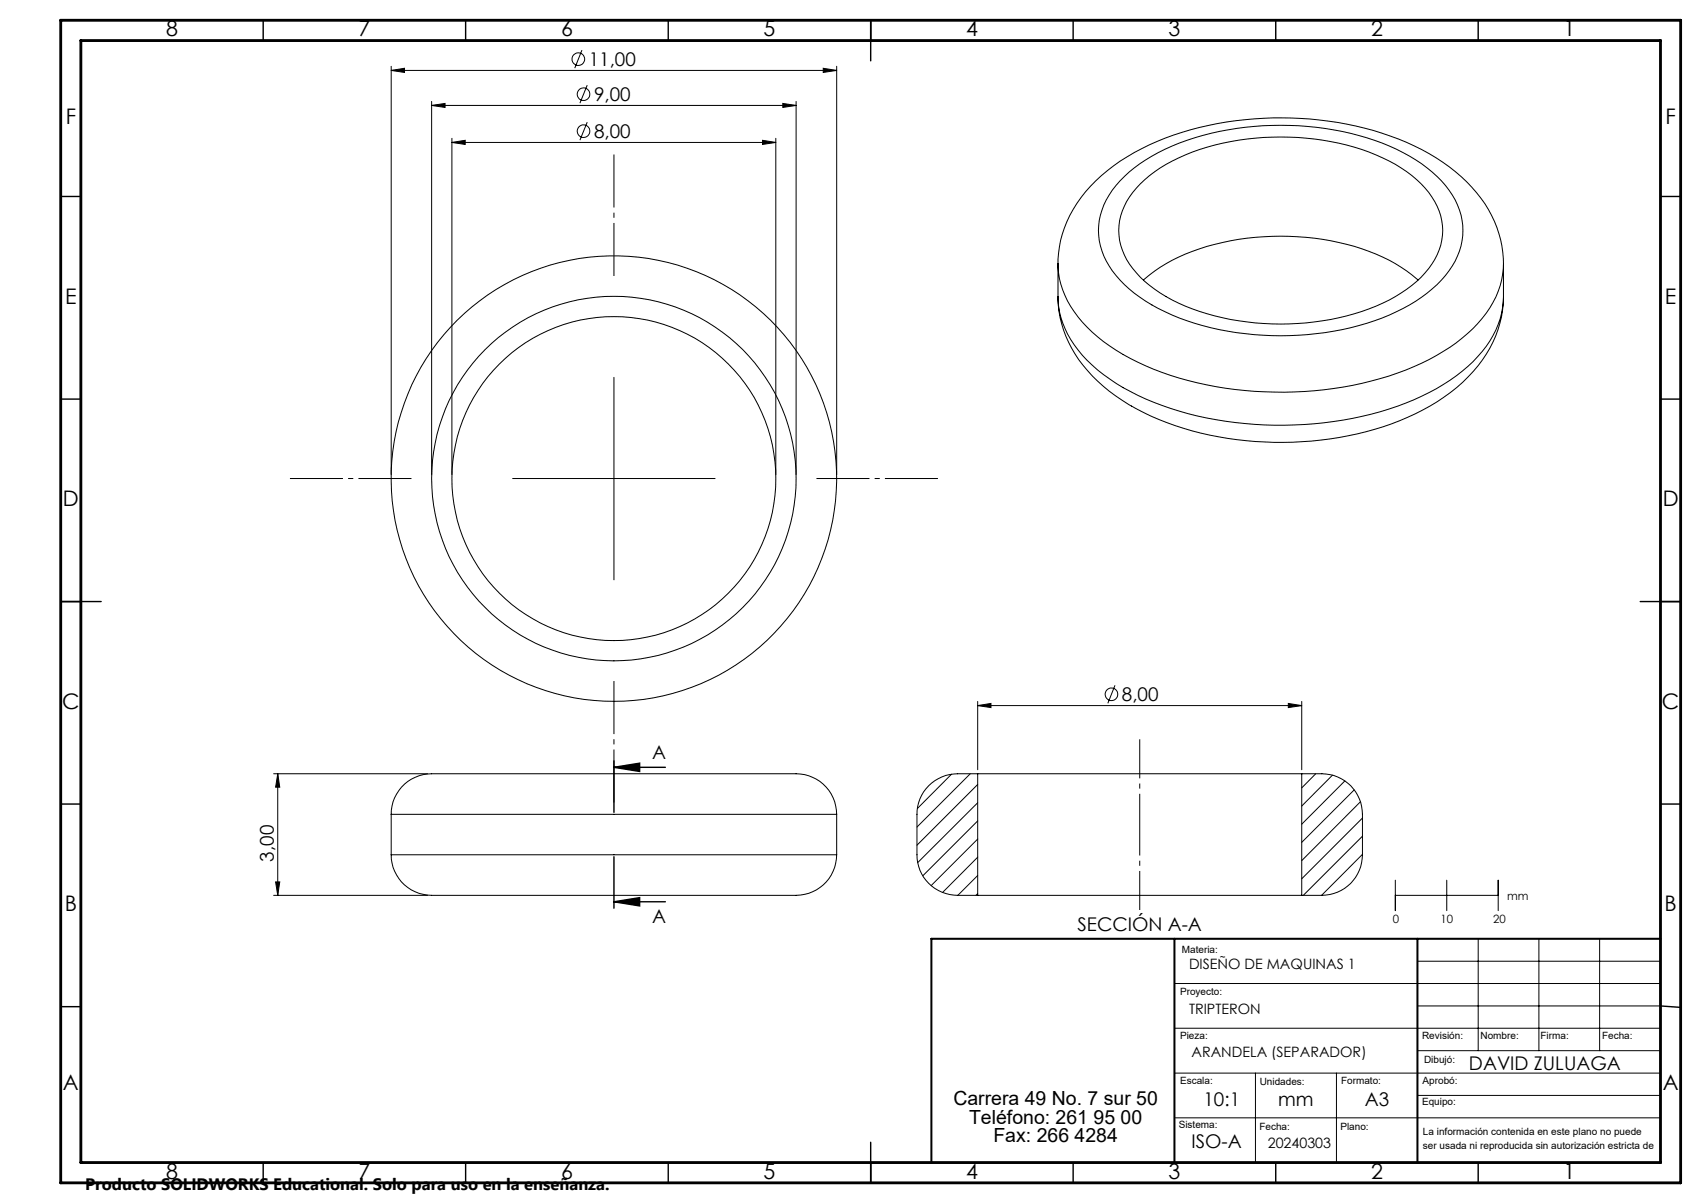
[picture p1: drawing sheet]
<svg xmlns="http://www.w3.org/2000/svg" width="420mm" height="297mm" viewBox="0 0 420 297" stroke-linecap="round" stroke-linejoin="round" font-family="sans-serif">
<g fill="none" stroke="#000" stroke-width=".25">
<path d="M96.6 17.4l3.3-.5v1zM96.6 16.4v100.8M96.6 17.4h110M143.7 12.4l-1.8 4.4M203.3 16.9l3.3 .5-3.3 .5zM206.6 16.4v100.8M106.6 26l3.3-.5v1zM106.6 25v92.2M106.6 26h90M111.6 35.2l3.3-.6v1.1zM111.6 34.1v83.1M111.6 35.2h80"/>
<path d="M145 21l-1.8 4.5M145 30.2l-1.8 4.4M188.3 34.6l3.3 .6-3.3 .5zM191.6 34.1v83.1M193.3 25.5l3.3 .5-3.3 .5zM196.6 25v92.2M276.5 44.7a45 45 0 0 1 22.5-11.8 72.7 72.7 0 0 1 45.8 3.9 31.1 31.1 0 0 1 14.5 12.6 16.2 16.2 0 0 1-2.4 18.6 38.9 38.9 0 0 1-17.5 11.2 73.4 73.4 0 0 1-50-1.4 32.4 32.4 0 0 1-16.2-13.4 16.2 16.2 0 0 1 2.4-18.6zM281.6 45.4a41.1 41.1 0 0 1 20.3-10.1 65.2 65.2 0 0 1 37.8 2.9 28.8 28.8 0 0 1 14.6 11.6 14.5 14.5 0 0 1-2.4 17.6 36.8 36.8 0 0 1-17.5 10.1 64.9 64.9 0 0 1-43.4-2.6 26.6 26.6 0 0 1-13.4-12 14.5 14.5 0 0 1 3-16.5zM261.2 65a28.8 28.8 0 0 1 10.8-21.6 59.4 59.4 0 0 1 28.6-12.9 83.1 83.1 0 0 1 46.7 4.6 42.5 42.5 0 0 1 20.2 16.6 27.1 27.1 0 0 1 3.7 13.3M261.2 73.2a28.3 28.3 0 0 0 9.8 20.9 57.6 57.6 0 0 0 27.7 13.3 82.7 82.7 0 0 0 48.8-4.4 41.4 41.4 0 0 0 20.4-17.1 26.7 26.7 0 0 0 3.3-12.7M261.2 73.2a23.1 23.1 0 0 0 8.5 17 58 58 0 0 0 25.9 12.5 90.3 90.3 0 0 0 53.5-4 41.6 41.6 0 0 0 18.8-14.5 20.2 20.2 0 0 0 3.3-11M261.2 65.1v8.1"/>
<path d="M282.3 69.1a43.7 43.7 0 0 1 21.5-9.7 63.3 63.3 0 0 1 39.2 4.8l4.3 2.7 2.8 2.2M371.2 65a22.5 22.5 0 0 1-7.5 16.1 55.1 55.1 0 0 1-25.2 13 90.7 90.7 0 0 1-53.7-2.9 45.1 45.1 0 0 1-18.6-12.9 21.2 21.2 0 0 1-5-13.2M371.2 65.1v8.1M151.6 93.2v50M126.6 118.1h50M241.4 174.2l3.3-.5v1zM241.4 173.2v16.8M241.4 174.2h80M275.3 169.2l-1.8 4.4M318.1 173.7l3.3 .5-3.3 .5zM321.4 173.2v16.8M67.6 191h38"/>
<path d="M68.6 191v30M68.6 191l.5 3.3h-1zM234.9 191.1l-8.4 8.5M239.6 191l-13.2 13.2M241.4 191h-5a10 10 0 0 0-10 10v10a10 10 0 0 0 10 10h5M241.4 191h80M241.4 191v30M241.4 193.7l-15 15M241.4 198.2l-14.8 14.8M321.4 191h5a10 10 0 0 1 10 10v10a10 10 0 0 1-10 10h-5M321.4 191v30M324.9 191l-3.5 3.5"/>
<path d="M329 191.4l-7.6 7.6M332.1 192.8l-10.7 10.7M334.4 195l-13 13M335.9 197.9l-14.5 14.6M68.1 217.7h1l-.5 3.3zM96.6 211a10.1 10.1 0 0 0 11.3 10h78.5a100.2 100.2 0 0 0 12.2-.2 10 10 0 0 0 8-9.8M96.6 201a10.1 10.1 0 0 1 11.3-10h86.7a10.4 10.4 0 0 1 12 10M96.6 201h110M96.6 211h110M96.6 201v10M206.6 201v10M241.4 202.7l-13.5 13.5"/>
<path d="M241.4 207.1l-11.5 11.5M241.4 211.6l-8.7 8.7M241.4 216.1l-4.9 4.9M336.4 202l-15 15M336.4 206.4l-14.6 14.6M336.4 210.9l-10.1 10.1M344.5 217.3v7.5M357.2 217.3v7.5M369.9 217.3v7.5M67.6 221h38M241.4 221h80M241.4 220.6l-.4 .4"/>
<path d="M344.5 221h25.4M350 237.3h60M365 231.8v27.6M380 231.8v27.6M395 231.8v27.6M290 242.8h120M290 253.9h120M350 248.4h60M350 259.4h60M290 264.9h120M290 276h120M310 264.9v22.1"/>
<path d="M330 264.9v22.1M350 270.4h60"/>
<circle cx="142.8" cy="14.6" r="1.55"/>
<circle cx="144.1" cy="23.3" r="1.56"/>
<circle cx="144.1" cy="32.4" r="1.55"/>
<circle cx="151.6" cy="118.1" r="55"/>
<circle cx="151.6" cy="118.1" r="45"/>
<circle cx="151.6" cy="118.1" r="40"/>
<circle cx="274.4" cy="171.4" r="1.55"/>
</g>
<g fill="none" stroke="#000" stroke-width=".35">
<path d="M65 5v5M115 5v5M165 5v5M215 5v10M265 5v5M315 5v5M365 5v5M15 48.5h5M410 48.5h5M15 98.5h5M410 98.5h5M15 148.5h10"/>
<path d="M405 148.5h10M15 198.5h5M151.6 189.4l6.3-1v2.1zM151.6 189.4h12.7M151.6 187.9v12.7M410 198.5h5M151.6 211.5v12.7M151.6 222.6l6.3-1v2.1zM151.6 222.6h12.7M15 248.5h5M410 248.4l5 .3M65 287v5"/>
<path d="M115 287v5M165 287v5M215 282v10M265 287v5M315 287v5M365 287v5"/>
</g>
<path d="M151.6 68.1v-30M101.6 118.1h-30M201.6 118.1h30M151.6 168.1v30" fill="none" stroke="#000" stroke-width=".25" stroke-dasharray="15.2 1.3 1.3 1.3" stroke-dashoffset="2.1" stroke-linecap="butt"/>
<path d="M281.4 224.7v-42.2" fill="none" stroke="#000" stroke-width=".25" stroke-dasharray="15.2 1.3 1.3 1.3" stroke-dashoffset="5.6" stroke-linecap="butt"/>
<path d="M290 231.8v55.2M350 231.8v55.2M410 231.8h-180v55.2" fill="none" stroke="#000" stroke-width=".5"/>
<path d="M15 5h400v287h-400zM20 10h390v277h-390z" fill="none" stroke="#000" stroke-width=".7"/>
<g fill="#000">
<path d="M96.6 17.4l3.3-.5v1zM203.3 16.9l3.3 .5-3.3 .5zM106.6 26l3.3-.5v1zM193.3 25.5l3.3 .5-3.3 .5zM111.6 35.2l3.3-.6v1.1zM188.3 34.6l3.3 .6-3.3 .5z"/>
<path d="M318.1 173.7l3.3 .5-3.3 .5zM241.4 174.2l3.3-.5v1z"/>
<path d="M68.6 191l.5 3.3h-1zM68.1 217.7h1l-.5 3.3z"/>
<path d="M151.6 189.4l6.3-1v2.1zM151.6 222.6l6.3-1v2.1z"/>
</g>
<g font-size="5.3">
<text x="41" y="9">8</text>
<text x="88.5" y="9">7</text>
<text x="138.5" y="9">6</text>
<text x="188.5" y="9">5</text>
<text x="238.5" y="9">4</text>
<text x="288.5" y="9">3</text>
<text x="338.5" y="9">2</text>
<text x="386" y="9">1</text>
<text x="16.2" y="30.7">F</text>
<text x="411.2" y="30.7">F</text>
<text x="16.1" y="75">E</text>
<text x="411.1" y="75">E</text>
<text x="15.5" y="125">D</text>
<text x="410.5" y="125">D</text>
<text x="15.4" y="175">C</text>
<text x="410.4" y="175">C</text>
<text x="16" y="225">B</text>
<text x="411" y="225">B</text>
<text x="15.5" y="269.2">A</text>
<text x="410.5" y="269.2">A</text>
<text x="41" y="291">8</text>
<text x="88.5" y="291">7</text>
<text x="138.5" y="291">6</text>
<text x="188.5" y="291">5</text>
<text x="238.5" y="291">4</text>
<text x="288.5" y="291">3</text>
<text x="338.5" y="291">2</text>
<text x="386" y="291">1</text>
</g>
<g font-size="4.8">
<text x="235.4" y="272.9">Carrera 49 No. 7 sur 50</text>
<text x="239.3" y="277.4">Teléfono: 261 95 00</text>
<text x="245.3" y="281.9">Fax: 266 4284</text>
</g>
<g font-size="4.7">
<text x="145.4" y="16.3">11,00</text>
<text x="146.7" y="25">9,00</text>
<text x="146.7" y="34.1">8,00</text>
<text x="277" y="173.1">8,00</text>
<text x="161" y="187.5">A</text>
<text x="67.6" y="212.7" transform="rotate(-90 67.6 212.7)">3,00</text>
<text x="161" y="227.9">A</text>
<text x="266.1" y="230">SECCIÓN A-A</text>
<text x="362.7" y="264.1">DAVID ZULUAGA</text>
<text x="297.2" y="272.9">10:1</text>
<text x="315.6" y="272.9">mm</text>
<text x="337" y="272.9">A3</text>
<text x="294.2" y="283.5">ISO-A</text>
</g>
<text font-size="4.1" x="21" y="293.7">Producto SOLIDWORKS Educational. Solo para uso en la enseñanza.</text>
<g font-size="3.5">
<text x="293.6" y="239.2">DISEÑO DE MAQUINAS 1</text>
<text x="293.6" y="250.2">TRIPTERON</text>
<text x="294.2" y="261">ARANDELA (SEPARADOR)</text>
<text x="313" y="283.5">20240303</text>
</g>
<g font-size="2.8">
<text x="343.9" y="227.8">0</text>
<text x="355.7" y="227.8">10</text>
<text x="368.7" y="227.8">20</text>
<text x="372.2" y="222.3">mm</text>
</g>
<g font-size="2.5">
<text x="291.8" y="235.2">Materia:</text>
<text x="291.4" y="245.5">Proyecto:</text>
<text x="291.4" y="256.5">Pieza:</text>
<text x="351.1" y="256.5">Revisión:</text>
<text x="365.6" y="256.5">Nombre:</text>
<text x="380.4" y="256.5">Firma:</text>
<text x="395.6" y="256.5">Fecha:</text>
<text x="351.6" y="262.5">Dibujó:</text>
<text x="291.4" y="267.7">Escala:</text>
<text x="311" y="267.8">Unidades:</text>
<text x="331.1" y="267.7">Formato:</text>
<text x="351.3" y="267.7">Aprobó:</text>
<text x="351.1" y="272.9">Equipo:</text>
<text x="291" y="278.4">Sistema:</text>
<text x="311" y="279">Fecha:</text>
<text x="331" y="279">Plano:</text>
<text x="351.3" y="280.1">La información contenida en este plano no puede</text>
<text x="351.3" y="283.6">ser usada ni reproducida sin autorización estricta de</text>
</g>
</svg>
